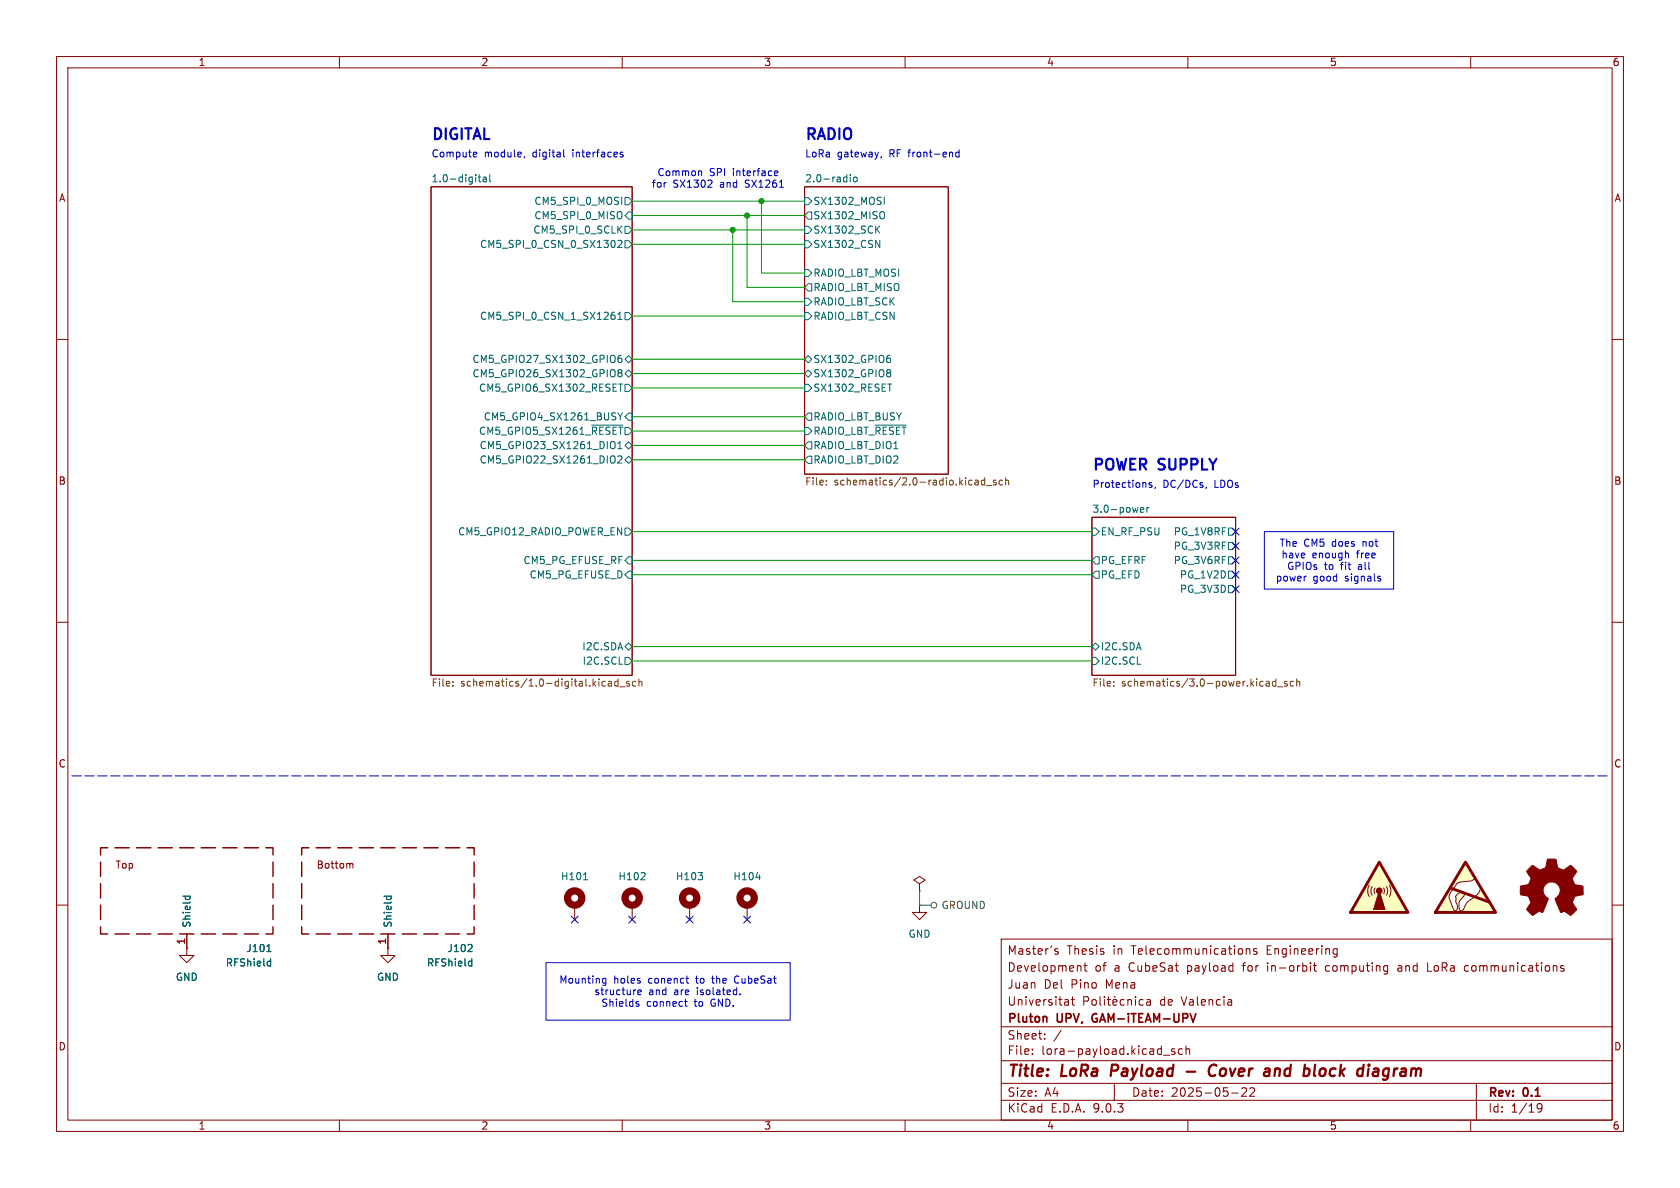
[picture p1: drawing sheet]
(kicad_sch
 (version 20250114)
 (generator "eeschema")
 (generator_version "9.0")
 (paper "A4")
 (title_block
  (title "LoRa Payload - Cover and block diagram")
  (date "2025-05-22")
  (rev "0.1")
  (company "Pluton UPV, GAM-iTEAM-UPV")
  (comment 1 "Universitat Politècnica de Valencia")
  (comment 2 "Juan Del Pino Mena")
  (comment 3 "Development of a CubeSat payload for in-orbit computing and LoRa communications")
  (comment 4 "Master’s Thesis in Telecommunications Engineering"))
 (lib_symbols
  (symbol "Device:RFShield_OnePiece"
   (pin_names
    (offset 1.016)) (exclude_from_sim no) (in_bom yes) (on_board yes)
   (property "Reference" "J" (at 0 5.08 0) (effects (font (size 1.27 1.27))))
   (property "Value" "RFShield_OnePiece" (at 0 2.54 0) (effects (font (size 1.27 1.27))))
   (property "Footprint" "" (at 0 -2.54 0) (effects (font (size 1.27 1.27)) (hide yes)))
   (property "Datasheet" "~" (at 0 -2.54 0) (effects (font (size 1.27 1.27)) (hide yes)))
   (property "Description" "One-piece EMI RF shielding cabinet" (at 0 0 0) (effects (font (size 1.27 1.27)) (hide yes)))
   (symbol "RFShield_OnePiece_0_1"
    (polyline (pts (xy -15.24 6.35) (xy -15.24 7.62) (xy -13.97 7.62)) (stroke (width 0.254) (type default)) (fill (type none)))
    (polyline (pts (xy -15.24 2.54) (xy -15.24 5.08)) (stroke (width 0.254) (type default)) (fill (type none)))
    (polyline (pts (xy -15.24 -1.27) (xy -15.24 1.27)) (stroke (width 0.254) (type default)) (fill (type none)))
    (polyline (pts (xy -15.24 -5.08) (xy -15.24 -2.54)) (stroke (width 0.254) (type default)) (fill (type none)))
    (polyline (pts (xy -13.97 -7.62) (xy -15.24 -7.62) (xy -15.24 -6.35)) (stroke (width 0.254) (type default)) (fill (type none)))
    (polyline (pts (xy -12.7 7.62) (xy -10.16 7.62)) (stroke (width 0.254) (type default)) (fill (type none)))
    (polyline (pts (xy -10.16 -7.62) (xy -12.7 -7.62)) (stroke (width 0.254) (type default)) (fill (type none)))
    (polyline (pts (xy -6.35 7.62) (xy -8.89 7.62)) (stroke (width 0.254) (type default)) (fill (type none)))
    (polyline (pts (xy -6.35 -7.62) (xy -8.89 -7.62)) (stroke (width 0.254) (type default)) (fill (type none)))
    (polyline (pts (xy -2.54 7.62) (xy -5.08 7.62)) (stroke (width 0.254) (type default)) (fill (type none)))
    (polyline (pts (xy -2.54 -7.62) (xy -5.08 -7.62)) (stroke (width 0.254) (type default)) (fill (type none)))
    (polyline (pts (xy -1.27 -7.62) (xy 1.27 -7.62)) (stroke (width 0.254) (type default)) (fill (type none)))
    (polyline (pts (xy 1.27 7.62) (xy -1.27 7.62)) (stroke (width 0.254) (type default)) (fill (type none)))
    (polyline (pts (xy 2.54 -7.62) (xy 5.08 -7.62)) (stroke (width 0.254) (type default)) (fill (type none)))
    (polyline (pts (xy 5.08 7.62) (xy 2.54 7.62)) (stroke (width 0.254) (type default)) (fill (type none)))
    (polyline (pts (xy 6.35 -7.62) (xy 8.89 -7.62)) (stroke (width 0.254) (type default)) (fill (type none)))
    (polyline (pts (xy 8.89 7.62) (xy 6.35 7.62)) (stroke (width 0.254) (type default)) (fill (type none)))
    (polyline (pts (xy 10.16 -7.62) (xy 12.7 -7.62)) (stroke (width 0.254) (type default)) (fill (type none)))
    (polyline (pts (xy 12.7 7.62) (xy 10.16 7.62)) (stroke (width 0.254) (type default)) (fill (type none)))
    (polyline (pts (xy 13.97 -7.62) (xy 15.24 -7.62) (xy 15.24 -6.35)) (stroke (width 0.254) (type default)) (fill (type none)))
    (polyline (pts (xy 15.24 6.35) (xy 15.24 7.62) (xy 13.97 7.62)) (stroke (width 0.254) (type default)) (fill (type none)))
    (polyline (pts (xy 15.24 2.54) (xy 15.24 5.08)) (stroke (width 0.254) (type default)) (fill (type none)))
    (polyline (pts (xy 15.24 -1.27) (xy 15.24 1.27)) (stroke (width 0.254) (type default)) (fill (type none)))
    (polyline (pts (xy 15.24 -5.08) (xy 15.24 -2.54)) (stroke (width 0.254) (type default)) (fill (type none))))
   (symbol "RFShield_OnePiece_1_1"
    (pin passive line (at 0 -10.16 90) (length 2.54) (name "Shield" (effects (font (size 1.27 1.27)))) (number "1" (effects (font (size 1.27 1.27))))))
   (embedded_fonts no))
  (symbol "Graphic:Logo_Open_Hardware_Small" (exclude_from_sim no) (in_bom no) (on_board no)
   (property "Reference" "#SYM" (at 0 6.985 0) (effects (font (size 1.27 1.27)) (hide yes)))
   (property "Value" "Logo_Open_Hardware_Small" (at 0 -5.715 0) (effects (font (size 1.27 1.27)) (hide yes)))
   (property "Footprint" "" (at 0 0 0) (effects (font (size 1.27 1.27)) (hide yes)))
   (property "Datasheet" "~" (at 0 0 0) (effects (font (size 1.27 1.27)) (hide yes)))
   (property "Description" "Open Hardware logo, small" (at 0 0 0) (effects (font (size 1.27 1.27)) (hide yes)))
   (property "Sim.Enable" "0" (at 0 0 0) (effects (font (size 1.27 1.27)) (hide yes)))
   (symbol "Logo_Open_Hardware_Small_0_1"
    (polyline (pts (xy 3.3528 -4.3434) (xy 3.302 -4.318) (xy 3.175 -4.2418) (xy 2.9972 -4.1148) (xy 2.7686 -3.9624) (xy 2.54 -3.81) (xy 2.3622 -3.7084) (xy 2.2352 -3.6068) (xy 2.1844 -3.5814) (xy 2.159 -3.6068) (xy 2.0574 -3.6576) (xy 1.905 -3.7338) (xy 1.8034 -3.7846) (xy 1.6764 -3.8354) (xy 1.6002 -3.8354) (xy 1.6002 -3.8354) (xy 1.5494 -3.7338) (xy 1.4732 -3.5306) (xy 1.3462 -3.302) (xy 1.2446 -3.0226) (xy 1.1176 -2.7178) (xy 0.9652 -2.413) (xy 0.8636 -2.1082) (xy 0.7366 -1.8288) (xy 0.6604 -1.6256) (xy 0.6096 -1.4732) (xy 0.5842 -1.397) (xy 0.5842 -1.397) (xy 0.6604 -1.3208) (xy 0.7874 -1.2446) (xy 1.0414 -1.016) (xy 1.2954 -0.6858) (xy 1.4478 -0.3302) (xy 1.524 0.0762) (xy 1.4732 0.4572) (xy 1.3208 0.8128) (xy 1.0668 1.143) (xy 0.762 1.3716) (xy 0.4064 1.524) (xy 0 1.5748) (xy -0.381 1.5494) (xy -0.7366 1.397) (xy -1.0668 1.143) (xy -1.2192 0.9906) (xy -1.397 0.6604) (xy -1.524 0.3048) (xy -1.524 0.2286) (xy -1.4986 -0.1778) (xy -1.397 -0.5334) (xy -1.1938 -0.8636) (xy -0.9144 -1.143) (xy -0.8636 -1.1684) (xy -0.7366 -1.27) (xy -0.635 -1.3462) (xy -0.5842 -1.397) (xy -1.0668 -2.5908) (xy -1.143 -2.794) (xy -1.2954 -3.1242) (xy -1.397 -3.4036) (xy -1.4986 -3.6322) (xy -1.5748 -3.7846) (xy -1.6002 -3.8354) (xy -1.6002 -3.8354) (xy -1.651 -3.8354) (xy -1.7272 -3.81) (xy -1.905 -3.7338) (xy -2.0066 -3.683) (xy -2.1336 -3.6068) (xy -2.2098 -3.5814) (xy -2.2606 -3.6068) (xy -2.3622 -3.683) (xy -2.54 -3.81) (xy -2.7686 -3.9624) (xy -2.9718 -4.0894) (xy -3.1496 -4.2164) (xy -3.302 -4.318) (xy -3.3528 -4.3434) (xy -3.3782 -4.3434) (xy -3.429 -4.318) (xy -3.5306 -4.2164) (xy -3.7084 -4.064) (xy -3.937 -3.8354) (xy -3.9624 -3.81) (xy -4.1656 -3.6068) (xy -4.318 -3.4544) (xy -4.4196 -3.3274) (xy -4.445 -3.2766) (xy -4.445 -3.2766) (xy -4.4196 -3.2258) (xy -4.318 -3.0734) (xy -4.2164 -2.8956) (xy -4.064 -2.667) (xy -3.6576 -2.0828) (xy -3.8862 -1.5494) (xy -3.937 -1.3716) (xy -4.0386 -1.1684) (xy -4.0894 -1.0414) (xy -4.1148 -0.9652) (xy -4.191 -0.9398) (xy -4.318 -0.9144) (xy -4.5466 -0.8636) (xy -4.8006 -0.8128) (xy -5.0546 -0.7874) (xy -5.2578 -0.7366) (xy -5.4356 -0.7112) (xy -5.5118 -0.6858) (xy -5.5118 -0.6858) (xy -5.5372 -0.635) (xy -5.5372 -0.5588) (xy -5.5372 -0.4318) (xy -5.5626 -0.2286) (xy -5.5626 0.0762) (xy -5.5626 0.127) (xy -5.5372 0.4064) (xy -5.5372 0.635) (xy -5.5372 0.762) (xy -5.5372 0.8382) (xy -5.5372 0.8382) (xy -5.461 0.8382) (xy -5.3086 0.889) (xy -5.08 0.9144) (xy -4.826 0.9652) (xy -4.8006 0.9906) (xy -4.5466 1.0414) (xy -4.318 1.0668) (xy -4.1656 1.1176) (xy -4.0894 1.143) (xy -4.0894 1.143) (xy -4.0386 1.2446) (xy -3.9624 1.4224) (xy -3.8608 1.6256) (xy -3.7846 1.8288) (xy -3.7084 2.0066) (xy -3.6576 2.159) (xy -3.6322 2.2098) (xy -3.6322 2.2098) (xy -3.683 2.286) (xy -3.7592 2.413) (xy -3.8862 2.5908) (xy -4.064 2.8194) (xy -4.064 2.8448) (xy -4.2164 3.0734) (xy -4.3434 3.2512) (xy -4.4196 3.3782) (xy -4.445 3.4544) (xy -4.445 3.4544) (xy -4.3942 3.5052) (xy -4.2926 3.6322) (xy -4.1148 3.81) (xy -3.937 4.0132) (xy -3.8608 4.064) (xy -3.6576 4.2926) (xy -3.5052 4.4196) (xy -3.4036 4.4958) (xy -3.3528 4.5212) (xy -3.3528 4.5212) (xy -3.302 4.4704) (xy -3.1496 4.3688) (xy -2.9718 4.2418) (xy -2.7432 4.0894) (xy -2.7178 4.0894) (xy -2.4892 3.937) (xy -2.3114 3.81) (xy -2.1844 3.7084) (xy -2.1336 3.683) (xy -2.1082 3.683) (xy -2.032 3.7084) (xy -1.8542 3.7592) (xy -1.6764 3.8354) (xy -1.4732 3.937) (xy -1.27 4.0132) (xy -1.143 4.064) (xy -1.0668 4.1148) (xy -1.0668 4.1148) (xy -1.0414 4.191) (xy -1.016 4.3434) (xy -0.9652 4.572) (xy -0.9144 4.8514) (xy -0.889 4.9022) (xy -0.8382 5.1562) (xy -0.8128 5.3848) (xy -0.7874 5.5372) (xy -0.762 5.588) (xy -0.7112 5.6134) (xy -0.5842 5.6134) (xy -0.4064 5.6134) (xy -0.1524 5.6134) (xy 0.0762 5.6134) (xy 0.3302 5.6134) (xy 0.5334 5.6134) (xy 0.6858 5.588) (xy 0.7366 5.588) (xy 0.7366 5.588) (xy 0.762 5.5118) (xy 0.8128 5.334) (xy 0.8382 5.1054) (xy 0.9144 4.826) (xy 0.9144 4.7752) (xy 0.9652 4.5212) (xy 1.016 4.2926) (xy 1.0414 4.1402) (xy 1.0668 4.0894) (xy 1.0668 4.0894) (xy 1.1938 4.0386) (xy 1.3716 3.9624) (xy 1.5748 3.8608) (xy 2.0828 3.6576) (xy 2.7178 4.0894) (xy 2.7686 4.1402) (xy 2.9972 4.2926) (xy 3.175 4.4196) (xy 3.302 4.4958) (xy 3.3782 4.5212) (xy 3.3782 4.5212) (xy 3.429 4.4704) (xy 3.556 4.3434) (xy 3.7338 4.191) (xy 3.9116 3.9878) (xy 4.064 3.8354) (xy 4.2418 3.6576) (xy 4.3434 3.556) (xy 4.4196 3.4798) (xy 4.4196 3.429) (xy 4.4196 3.4036) (xy 4.3942 3.3274) (xy 4.2926 3.2004) (xy 4.1656 2.9972) (xy 4.0132 2.794) (xy 3.8862 2.5908) (xy 3.7592 2.3876) (xy 3.6576 2.2352) (xy 3.6322 2.159) (xy 3.6322 2.1336) (xy 3.683 2.0066) (xy 3.7592 1.8288) (xy 3.8608 1.6002) (xy 4.064 1.1176) (xy 4.3942 1.0414) (xy 4.5974 1.016) (xy 4.8768 0.9652) (xy 5.1308 0.9144) (xy 5.5372 0.8382) (xy 5.5626 -0.6604) (xy 5.4864 -0.6858) (xy 5.4356 -0.6858) (xy 5.2832 -0.7366) (xy 5.0546 -0.762) (xy 4.8006 -0.8128) (xy 4.5974 -0.8636) (xy 4.3688 -0.9144) (xy 4.2164 -0.9398) (xy 4.1402 -0.9398) (xy 4.1148 -0.9652) (xy 4.064 -1.0668) (xy 3.9878 -1.2446) (xy 3.9116 -1.4478) (xy 3.81 -1.651) (xy 3.7338 -1.8542) (xy 3.683 -2.0066) (xy 3.6576 -2.0828) (xy 3.683 -2.1336) (xy 3.7846 -2.2606) (xy 3.8862 -2.4638) (xy 4.0386 -2.667) (xy 4.191 -2.8956) (xy 4.318 -3.0734) (xy 4.3942 -3.2004) (xy 4.445 -3.2766) (xy 4.4196 -3.3274) (xy 4.3434 -3.429) (xy 4.1656 -3.5814) (xy 3.937 -3.8354) (xy 3.8862 -3.8608) (xy 3.683 -4.064) (xy 3.5306 -4.2164) (xy 3.4036 -4.318) (xy 3.3528 -4.3434)) (stroke (width 0) (type default)) (fill (type outline))))
   (embedded_fonts no))
  (symbol "Graphic:SYM_ESD_Large" (exclude_from_sim no) (in_bom no) (on_board no)
   (property "Reference" "#SYM" (at 0 5.08 0) (effects (font (size 1.27 1.27)) (hide yes)))
   (property "Value" "SYM_ESD_Large" (at 0 -6.35 0) (effects (font (size 1.27 1.27)) (hide yes)))
   (property "Footprint" "" (at -0.127 -0.762 0) (effects (font (size 1.27 1.27)) (hide yes)))
   (property "Datasheet" "~" (at -0.127 -0.762 0) (effects (font (size 1.27 1.27)) (hide yes)))
   (property "Description" "ESD warning/\"Do not touch\" symbol, large" (at 0 0 0) (effects (font (size 1.27 1.27)) (hide yes)))
   (property "Sim.Enable" "0" (at 0 0 0) (effects (font (size 1.27 1.27)) (hide yes)))
   (symbol "SYM_ESD_Large_0_0"
    (polyline (pts (xy -2.667 -0.762) (xy 4.318 -3.302)) (stroke (width 0.508) (type default)) (fill (type none)))
    (polyline (pts (xy 0.4826 -5.1308) (xy 5.3848 -5.1308) (xy 5.3848 -5.1054) (xy 5.334 -5.0546) (xy 5.2832 -4.953) (xy 5.207 -4.826) (xy 5.0038 -4.4704) (xy 4.8768 -4.2672) (xy 4.7498 -4.0386) (xy 4.1402 -3.0226) (xy 3.9878 -2.7432) (xy 3.5306 -1.9812) (xy 3.4036 -1.7526) (xy 3.2766 -1.5494) (xy 3.1496 -1.3716) (xy 3.0734 -1.1938) (xy 2.9972 -1.0668) (xy 2.921 -0.9652) (xy 2.8956 -0.889) (xy 2.8448 -0.8382) (xy 2.8194 -0.8636) (xy 2.7686 -0.889) (xy 2.5908 -1.0668) (xy 2.4892 -1.2192) (xy 2.4638 -1.3462) (xy 2.413 -1.4224) (xy 2.3622 -1.5748) (xy 2.286 -1.7018) (xy 1.9812 -2.0066) (xy 1.8542 -2.1082) (xy 1.7018 -2.2352) (xy 1.5494 -2.3368) (xy 1.397 -2.4638) (xy 1.2192 -2.5908) (xy 1.0668 -2.7178) (xy 0.9144 -2.8194) (xy 0.8128 -2.8956) (xy 0.7112 -2.9464) (xy 0.6096 -3.0226) (xy 0.3556 -3.2258) (xy 0.254 -3.3528) (xy 0.1524 -3.5052) (xy 0.0508 -3.683) (xy -0.0762 -3.8862) (xy -0.2286 -4.2672) (xy -0.381 -4.572) (xy -0.5334 -4.7244) (xy -0.6096 -4.7752) (xy -0.635 -4.8006) (xy -0.8382 -4.8006) (xy -0.9144 -4.7752) (xy -1.016 -4.6736) (xy -1.0668 -4.5212) (xy -1.1176 -4.3434) (xy -1.143 -4.1148) (xy -1.143 -3.4544) (xy -1.0922 -3.2512) (xy -1.0414 -3.0734) (xy -0.9398 -2.921) (xy -0.8382 -2.794) (xy -0.381 -2.3368) (xy -0.3048 -2.2352) (xy -0.2032 -1.9812) (xy -0.1778 -1.9304) (xy -0.1524 -1.8288) (xy -0.127 -1.7526) (xy -0.127 -1.7272) (xy -0.2032 -1.651) (xy -0.254 -1.5748) (xy -0.3556 -1.524) (xy -0.4318 -1.4478) (xy -0.508 -1.397) (xy -0.5588 -1.3462) (xy -0.6096 -1.3462) (xy -0.6604 -1.3716) (xy -0.7366 -1.4224) (xy -0.8382 -1.4732) (xy -0.9652 -1.5494) (xy -1.0668 -1.6002) (xy -1.1684 -1.6764) (xy -1.3208 -1.778) (xy -1.6002 -2.0574) (xy -1.778 -2.2606) (xy -1.7272 -2.3876) (xy -1.7018 -2.4384) (xy -1.7018 -2.5146) (xy -1.6764 -2.5908) (xy -1.6764 -2.8702) (xy -1.7018 -2.9972) (xy -1.7272 -3.0734) (xy -1.7272 -3.0988) (xy -1.7526 -3.1496) (xy -1.7018 -3.2512) (xy -1.651 -3.3274) (xy -1.651 -3.3528) (xy -1.524 -3.6068) (xy -1.4478 -3.8608) (xy -1.4224 -4.1402) (xy -1.4224 -4.3434) (xy -1.4478 -4.4196) (xy -1.4732 -4.4704) (xy -1.4986 -4.5466) (xy -1.5748 -4.6736) (xy -1.6764 -4.7498) (xy -1.778 -4.8006) (xy -1.8796 -4.8006) (xy -1.9558 -4.7752) (xy -2.0066 -4.7244) (xy -2.0574 -4.6228) (xy -2.1336 -4.4958) (xy -2.2098 -4.318) (xy -2.3114 -4.0894) (xy -2.413 -3.8354) (xy -2.5146 -3.5306) (xy -2.5146 -3.5052) (xy -2.5654 -3.3528) (xy -2.6416 -3.2004) (xy -2.7432 -2.9464) (xy -2.7686 -2.921) (xy -2.8448 -2.6924) (xy -2.8956 -2.4638) (xy -2.8956 -2.2606) (xy -2.8448 -2.032) (xy -2.7686 -1.8034) (xy -2.7178 -1.7018) (xy -2.6162 -1.5494) (xy -2.5146 -1.3716) (xy -2.3622 -1.1938) (xy -2.2098 -0.9906) (xy -2.1082 -0.889) (xy -1.9558 -0.635) (xy -1.8796 -0.5334) (xy -1.8542 -0.508) (xy -1.7272 -0.2794) (xy -1.6002 -0.1016) (xy -1.4478 0.0508) (xy -1.3208 0.1524) (xy -1.1684 0.2032) (xy -1.1176 0.2286) (xy -0.9906 0.254) (xy -0.8128 0.3048) (xy -0.5842 0.3302) (xy -0.3302 0.3556) (xy -0.0254 0.381) (xy 0.0254 0.381) (xy 0.2794 0.4064) (xy 0.508 0.4318) (xy 0.6858 0.4318) (xy 0.8382 0.4572) (xy 0.9652 0.4826) (xy 1.0668 0.508) (xy 1.1684 0.5588) (xy 1.2446 0.5842) (xy 1.3208 0.635) (xy 1.524 0.7874) (xy 1.7272 0.9906) (xy 1.7272 1.0414) (xy 1.7018 1.0922) (xy 1.651 1.1684) (xy 1.6002 1.27) (xy 1.4986 1.4224) (xy 1.4224 1.6002) (xy 1.1684 2.0066) (xy 1.0414 2.2352) (xy 0.6604 2.8702) (xy 0.508 3.0988) (xy 0.4064 3.302) (xy 0.3048 3.4544) (xy 0.2286 3.5814) (xy 0.1524 3.683) (xy 0.1016 3.7592) (xy 0.0508 3.8608) (xy 0.0254 3.8862) (xy -0.0508 3.8862) (xy -0.0508 3.8608) (xy -0.127 3.7846) (xy -0.1524 3.7338) (xy -0.2032 3.6576) (xy -0.254 3.556) (xy -0.4064 3.302) (xy -0.508 3.1496) (xy -0.6096 2.9718) (xy -0.7366 2.7686) (xy -1.0414 2.2606) (xy -1.2192 1.9558) (xy -1.4224 1.6256) (xy -1.8796 0.8636) (xy -2.1336 0.4064) (xy -2.4384 -0.0762) (xy -2.7432 -0.6096) (xy -2.921 -0.889) (xy -3.429 -1.7526) (xy -3.6576 -2.159) (xy -3.8862 -2.54) (xy -4.1148 -2.8956) (xy -4.318 -3.2512) (xy -4.5212 -3.5814) (xy -4.6736 -3.8862) (xy -4.8514 -4.1402) (xy -4.9784 -4.3942) (xy -5.1054 -4.5974) (xy -5.2324 -4.7752) (xy -5.3594 -5.0292) (xy -5.4102 -5.1054) (xy -5.4102 -5.1308) (xy -0.7112 -5.1308) (xy -0.0254 -5.1562) (xy 0.4826 -5.1308)) (stroke (width 0.127) (type default)) (fill (type background))))
   (symbol "SYM_ESD_Large_0_1"
    (polyline (pts (xy -5.334 -5.08) (xy 5.334 -5.08) (xy 0 3.81) (xy -5.334 -5.08)) (stroke (width 0.508) (type default)) (fill (type none))))
   (embedded_fonts no))
  (symbol "Graphic:SYM_Radio_Waves_Large" (exclude_from_sim no) (in_bom no) (on_board no)
   (property "Reference" "#SYM" (at 0 5.08 0) (effects (font (size 1.27 1.27)) (hide yes)))
   (property "Value" "SYM_Radio_Waves_Large" (at 0 -6.35 0) (effects (font (size 1.27 1.27)) (hide yes)))
   (property "Footprint" "" (at 0 -5.08 0) (effects (font (size 1.27 1.27)) (hide yes)))
   (property "Datasheet" "~" (at 0.762 -5.08 0) (effects (font (size 1.27 1.27)) (hide yes)))
   (property "Description" "Radio waves warning symbol, large" (at 0 0 0) (effects (font (size 1.27 1.27)) (hide yes)))
   (property "Sim.Enable" "0" (at 0 0 0) (effects (font (size 1.27 1.27)) (hide yes)))
   (symbol "SYM_Radio_Waves_Large_0_1"
    (polyline (pts (xy -5.08 -5.08) (xy 5.08 -5.08) (xy 0 3.81) (xy -5.08 -5.08)) (stroke (width 0.508) (type default)) (fill (type background)))
    (polyline (pts (xy -1.016 -4.572) (xy 1.016 -4.572) (xy 0 -1.27) (xy -1.016 -4.572)) (stroke (width 0) (type default)) (fill (type outline)))
    (arc (start -1.27 -2.032) (mid -1.4811 -1.27) (end -1.27 -0.508) (stroke (width 0) (type default)) (fill (type none)))
    (arc (start 0.762 -0.762) (mid 0.9158 -1.27) (end 0.762 -1.778) (stroke (width 0) (type default)) (fill (type none)))
    (arc (start 1.778 -0.254) (mid 2.0478 -1.27) (end 1.778 -2.286) (stroke (width 0) (type default)) (fill (type none)))
    (arc (start -1.778 -2.286) (mid -2.0478 -1.27) (end -1.778 -0.254) (stroke (width 0) (type default)) (fill (type none)))
    (arc (start -0.762 -1.778) (mid -0.9158 -1.27) (end -0.762 -0.762) (stroke (width 0) (type default)) (fill (type none)))
    (circle (center 0 -1.27) (radius 0.508) (stroke (width 0) (type default)) (fill (type outline)))
    (arc (start 1.27 -0.508) (mid 1.4811 -1.27) (end 1.27 -2.032) (stroke (width 0) (type default)) (fill (type none))))
   (embedded_fonts no))
  (symbol "Mechanical:MountingHole_Pad"
   (pin_numbers (hide yes))
   (pin_names
    (offset 1.016) (hide yes)) (exclude_from_sim no) (in_bom no) (on_board yes)
   (property "Reference" "H" (at 0 6.35 0) (effects (font (size 1.27 1.27))))
   (property "Value" "MountingHole_Pad" (at 0 4.445 0) (effects (font (size 1.27 1.27))))
   (property "Footprint" "" (at 0 0 0) (effects (font (size 1.27 1.27)) (hide yes)))
   (property "Datasheet" "~" (at 0 0 0) (effects (font (size 1.27 1.27)) (hide yes)))
   (property "Description" "Mounting Hole with connection" (at 0 0 0) (effects (font (size 1.27 1.27)) (hide yes)))
   (symbol "MountingHole_Pad_0_1"
    (circle (center 0 1.27) (radius 1.27) (stroke (width 1.27) (type default)) (fill (type none))))
   (symbol "MountingHole_Pad_1_1"
    (pin input line (at 0 -2.54 90) (length 2.54) (name "1" (effects (font (size 1.27 1.27)))) (number "1" (effects (font (size 1.27 1.27))))))
   (embedded_fonts no))
  (symbol "power:GND"
   (power)
   (pin_numbers (hide yes))
   (pin_names
    (offset 0) (hide yes)) (exclude_from_sim no) (in_bom yes) (on_board yes)
   (property "Reference" "#PWR" (at 0 -6.35 0) (effects (font (size 1.27 1.27)) (hide yes)))
   (property "Value" "GND" (at 0 -3.81 0) (effects (font (size 1.27 1.27))))
   (property "Footprint" "" (at 0 0 0) (effects (font (size 1.27 1.27)) (hide yes)))
   (property "Datasheet" "" (at 0 0 0) (effects (font (size 1.27 1.27)) (hide yes)))
   (property "Description" "Power symbol creates a global label with name \"GND\" , ground" (at 0 0 0) (effects (font (size 1.27 1.27)) (hide yes)))
   (symbol "GND_0_1"
    (polyline (pts (xy 0 0) (xy 0 -1.27) (xy 1.27 -1.27) (xy 0 -2.54) (xy -1.27 -1.27) (xy 0 -1.27)) (stroke (width 0) (type default)) (fill (type none))))
   (symbol "GND_1_1"
    (pin power_in line (at 0 0 270) (length 0) (name "~" (effects (font (size 1.27 1.27)))) (number "1" (effects (font (size 1.27 1.27))))))
   (embedded_fonts no))
  (symbol "power:PWR_FLAG"
   (power)
   (pin_numbers (hide yes))
   (pin_names
    (offset 0) (hide yes)) (exclude_from_sim no) (in_bom yes) (on_board yes)
   (property "Reference" "#FLG" (at 0 1.905 0) (effects (font (size 1.27 1.27)) (hide yes)))
   (property "Value" "PWR_FLAG" (at 0 3.81 0) (effects (font (size 1.27 1.27))))
   (property "Footprint" "" (at 0 0 0) (effects (font (size 1.27 1.27)) (hide yes)))
   (property "Datasheet" "~" (at 0 0 0) (effects (font (size 1.27 1.27)) (hide yes)))
   (property "Description" "Special symbol for telling ERC where power comes from" (at 0 0 0) (effects (font (size 1.27 1.27)) (hide yes)))
   (symbol "PWR_FLAG_0_0"
    (pin power_out line (at 0 0 90) (length 0) (name "~" (effects (font (size 1.27 1.27)))) (number "1" (effects (font (size 1.27 1.27))))))
   (symbol "PWR_FLAG_0_1"
    (polyline (pts (xy 0 0) (xy 0 1.27) (xy -1.016 1.905) (xy 0 2.54) (xy 1.016 1.905) (xy 0 1.27)) (stroke (width 0) (type default)) (fill (type none))))
   (embedded_fonts no)))
 (text "Protections, DC/DCs, LDOs"
  (exclude_from_sim no)
  (at 193.04 85.09 0)
  (effects (font (size 1.27 1.27) (thickness 0.1588)) (justify left top)))
 (text "POWER SUPPLY"
  (exclude_from_sim no)
  (at 193.04 81.28 0)
  (effects (font (size 1.905 1.905) (thickness 0.381)
    (bold yes)) (justify left top)))
 (text "Common SPI interface\nfor SX1302 and SX1261"
  (exclude_from_sim no)
  (at 127 31.75 0)
  (effects (font (size 1.27 1.27))))
 (text "Compute module, digital interfaces"
  (exclude_from_sim no)
  (at 76.2 26.67 0)
  (effects (font (size 1.27 1.27) (thickness 0.1588)) (justify left top)))
 (text "LoRa gateway, RF front-end"
  (exclude_from_sim no)
  (at 142.24 26.67 0)
  (effects (font (size 1.27 1.27) (thickness 0.1588)) (justify left top)))
 (text "RADIO"
  (exclude_from_sim no)
  (at 142.24 22.86 0)
  (effects (font (size 1.905 1.905) (thickness 0.381)
    (bold yes)) (justify left top)))
 (text "Top"
  (exclude_from_sim no)
  (at 20.32 152.4 0)
  (effects (font (size 1.27 1.27) (thickness 0.1588) (color 132 0 0 1)) (justify left top)))
 (text "DIGITAL"
  (exclude_from_sim no)
  (at 76.2 22.86 0)
  (effects (font (size 1.905 1.905) (thickness 0.381)
    (bold yes)) (justify left top)))
 (text "Bottom"
  (exclude_from_sim no)
  (at 55.88 152.4 0)
  (effects (font (size 1.27 1.27) (thickness 0.1588) (color 132 0 0 1)) (justify left top)))
 (text_box "The CM5 does not have enough free GPIOs to fit all power good signals"
  (exclude_from_sim no)
  (at 223.52 93.98 0)
  (size 22.86 10.16)
  (margins 0.9525 0.9525 0.9525 0.9525)
  (stroke (width 0) (type solid))
  (fill (type none))
  (effects (font (size 1.27 1.27))))
 (text_box "Mounting holes conenct to the CubeSat structure and are isolated.\nShields connect to GND."
  (exclude_from_sim no)
  (at 96.52 170.18 0)
  (size 43.18 10.16)
  (margins 0.9525 0.9525 0.9525 0.9525)
  (stroke (width 0) (type solid))
  (fill (type none))
  (effects (font (size 1.27 1.27))))
 (junction
  (at 132.08 38.1)
  (diameter 0)
  (color 0 0 0 0))
 (junction
  (at 129.54 40.64)
  (diameter 0)
  (color 0 0 0 0))
 (junction
  (at 134.62 35.56)
  (diameter 0)
  (color 0 0 0 0))
 (no_connect
  (at 218.44 93.98))
 (no_connect
  (at 101.6 162.56))
 (no_connect
  (at 218.44 101.6))
 (no_connect
  (at 132.08 162.56))
 (no_connect
  (at 218.44 104.14))
 (no_connect
  (at 218.44 96.52))
 (no_connect
  (at 111.76 162.56))
 (no_connect
  (at 218.44 99.06))
 (no_connect
  (at 121.92 162.56))
 (wire
  (pts (xy 111.76 68.58) (xy 142.24 68.58))
  (stroke (width 0) (type default)))
 (wire
  (pts (xy 132.08 38.1) (xy 142.24 38.1))
  (stroke (width 0) (type default)))
 (wire
  (pts (xy 111.76 55.88) (xy 142.24 55.88))
  (stroke (width 0) (type default)))
 (wire
  (pts (xy 142.24 53.34) (xy 129.54 53.34))
  (stroke (width 0) (type default)))
 (wire
  (pts (xy 111.76 116.84) (xy 193.04 116.84))
  (stroke (width 0) (type default)))
 (wire
  (pts (xy 111.76 99.06) (xy 193.04 99.06))
  (stroke (width 0) (type default)))
 (wire
  (pts (xy 129.54 40.64) (xy 142.24 40.64))
  (stroke (width 0) (type default)))
 (wire
  (pts (xy 111.76 66.04) (xy 142.24 66.04))
  (stroke (width 0) (type default)))
 (wire
  (pts (xy 162.56 157.48) (xy 162.56 160.02))
  (stroke (width 0) (type default)))
 (wire
  (pts (xy 134.62 48.26) (xy 134.62 35.56))
  (stroke (width 0) (type default)))
 (wire
  (pts (xy 111.76 78.74) (xy 142.24 78.74))
  (stroke (width 0) (type default)))
 (wire
  (pts (xy 111.76 93.98) (xy 193.04 93.98))
  (stroke (width 0) (type default)))
 (wire
  (pts (xy 142.24 50.8) (xy 132.08 50.8))
  (stroke (width 0) (type default)))
 (polyline
  (pts (xy 12.7 137.16) (xy 284.48 137.16))
  (stroke (width 0) (type dash)))
 (wire
  (pts (xy 111.76 40.64) (xy 129.54 40.64))
  (stroke (width 0) (type default)))
 (wire
  (pts (xy 111.76 101.6) (xy 193.04 101.6))
  (stroke (width 0) (type default)))
 (wire
  (pts (xy 111.76 35.56) (xy 134.62 35.56))
  (stroke (width 0) (type default)))
 (wire
  (pts (xy 111.76 76.2) (xy 142.24 76.2))
  (stroke (width 0) (type default)))
 (wire
  (pts (xy 129.54 53.34) (xy 129.54 40.64))
  (stroke (width 0) (type default)))
 (wire
  (pts (xy 111.76 81.28) (xy 142.24 81.28))
  (stroke (width 0) (type default)))
 (wire
  (pts (xy 134.62 35.56) (xy 142.24 35.56))
  (stroke (width 0) (type default)))
 (wire
  (pts (xy 111.76 73.66) (xy 142.24 73.66))
  (stroke (width 0) (type default)))
 (wire
  (pts (xy 132.08 50.8) (xy 132.08 38.1))
  (stroke (width 0) (type default)))
 (wire
  (pts (xy 111.76 63.5) (xy 142.24 63.5))
  (stroke (width 0) (type default)))
 (wire
  (pts (xy 111.76 38.1) (xy 132.08 38.1))
  (stroke (width 0) (type default)))
 (wire
  (pts (xy 111.76 43.18) (xy 142.24 43.18))
  (stroke (width 0) (type default)))
 (wire
  (pts (xy 142.24 48.26) (xy 134.62 48.26))
  (stroke (width 0) (type default)))
 (wire
  (pts (xy 111.76 114.3) (xy 193.04 114.3))
  (stroke (width 0) (type default)))
 (netclass_flag ""
  (length 2.54)
  (shape round)
  (at 162.56 160.02 270)
  (effects (font (size 1.27 1.27)) (justify right bottom))
  (property "Netclass" "GROUND" (at 166.37 160.02 0) (effects (font (size 1.27 1.27)) (justify left)))
  (property "Component Class" "" (at 375.92 332.74 0) (effects (font (size 1.27 1.27)
    (italic yes)))))
 (symbol
  (lib_id "Device:RFShield_OnePiece")
  (at 68.58 157.48 0)
  (unit 1)
  (exclude_from_sim yes)
  (in_bom no)
  (on_board yes)
  (dnp no)
  (property "Reference" "J102" (at 83.82 167.64 0) (effects (font (size 1.27 1.27)) (justify right)))
  (property "Value" "RFShield" (at 83.82 170.18 0) (effects (font (size 1.27 1.27)) (justify right)))
  (property "Footprint" "shield:bottom_shield_payload" (at 68.58 160.02 0) (effects (font (size 1.27 1.27)) (hide yes)))
  (property "Datasheet" "~" (at 68.58 160.02 0) (effects (font (size 1.27 1.27)) (hide yes)))
  (property "Description" "One-piece EMI RF shielding cabinet" (at 68.58 157.48 0) (effects (font (size 1.27 1.27)) (hide yes)))
  (property "PartNumber" "" (at 68.58 157.48 0) (effects (font (size 1.27 1.27))))
  (pin "1"))
 (symbol
  (lib_id "Mechanical:MountingHole_Pad")
  (at 101.6 160.02 0)
  (unit 1)
  (exclude_from_sim yes)
  (in_bom no)
  (on_board yes)
  (dnp no)
  (property "Reference" "H101" (at 99.06 154.94 0) (effects (font (size 1.27 1.27)) (justify left)))
  (property "Value" "MountingHole_Pad" (at 104.14 160.0199 0) (effects (font (size 1.27 1.27)) (justify left) (hide yes)))
  (property "Footprint" "MountingHole:MountingHole_3.2mm_M3_Pad" (at 101.6 160.02 0) (effects (font (size 1.27 1.27)) (hide yes)))
  (property "Datasheet" "~" (at 101.6 160.02 0) (effects (font (size 1.27 1.27)) (hide yes)))
  (property "Description" "Mounting Hole with connection" (at 101.6 160.02 0) (effects (font (size 1.27 1.27)) (hide yes)))
  (property "PartNumber" "" (at 101.6 160.02 0) (effects (font (size 1.27 1.27))))
  (pin "1"))
 (symbol
  (lib_id "power:GND")
  (at 33.02 167.64 0)
  (unit 1)
  (exclude_from_sim no)
  (in_bom yes)
  (on_board yes)
  (dnp no)
  (fields_autoplaced yes)
  (property "Reference" "#PWR0102" (at 33.02 173.99 0) (effects (font (size 1.27 1.27)) (hide yes)))
  (property "Value" "GND" (at 33.02 172.72 0) (effects (font (size 1.27 1.27))))
  (property "Footprint" "" (at 33.02 167.64 0) (effects (font (size 1.27 1.27)) (hide yes)))
  (property "Datasheet" "" (at 33.02 167.64 0) (effects (font (size 1.27 1.27)) (hide yes)))
  (property "Description" "Power symbol creates a global label with name \"GND\" , ground" (at 33.02 167.64 0) (effects (font (size 1.27 1.27)) (hide yes)))
  (pin "1"))
 (symbol
  (lib_id "power:GND")
  (at 162.56 160.02 0)
  (unit 1)
  (exclude_from_sim no)
  (in_bom yes)
  (on_board yes)
  (dnp no)
  (fields_autoplaced yes)
  (property "Reference" "#PWR0101" (at 162.56 166.37 0) (effects (font (size 1.27 1.27)) (hide yes)))
  (property "Value" "GND" (at 162.56 165.1 0) (effects (font (size 1.27 1.27))))
  (property "Footprint" "" (at 162.56 160.02 0) (effects (font (size 1.27 1.27)) (hide yes)))
  (property "Datasheet" "" (at 162.56 160.02 0) (effects (font (size 1.27 1.27)) (hide yes)))
  (property "Description" "Power symbol creates a global label with name \"GND\" , ground" (at 162.56 160.02 0) (effects (font (size 1.27 1.27)) (hide yes)))
  (pin "1"))
 (symbol
  (lib_id "Mechanical:MountingHole_Pad")
  (at 132.08 160.02 0)
  (unit 1)
  (exclude_from_sim yes)
  (in_bom no)
  (on_board yes)
  (dnp no)
  (property "Reference" "H104" (at 129.54 154.94 0) (effects (font (size 1.27 1.27)) (justify left)))
  (property "Value" "MountingHole_Pad" (at 134.62 160.0199 0) (effects (font (size 1.27 1.27)) (justify left) (hide yes)))
  (property "Footprint" "MountingHole:MountingHole_3.2mm_M3_Pad" (at 132.08 160.02 0) (effects (font (size 1.27 1.27)) (hide yes)))
  (property "Datasheet" "~" (at 132.08 160.02 0) (effects (font (size 1.27 1.27)) (hide yes)))
  (property "Description" "Mounting Hole with connection" (at 132.08 160.02 0) (effects (font (size 1.27 1.27)) (hide yes)))
  (property "PartNumber" "" (at 132.08 160.02 0) (effects (font (size 1.27 1.27))))
  (pin "1"))
 (symbol
  (lib_id "power:PWR_FLAG")
  (at 162.56 157.48 0)
  (unit 1)
  (exclude_from_sim no)
  (in_bom yes)
  (on_board yes)
  (dnp no)
  (property "Reference" "#FLG0101" (at 162.56 155.575 0) (effects (font (size 1.27 1.27)) (hide yes)))
  (property "Value" "PWR_FLAG" (at 162.56 152.4 0) (effects (font (size 1.27 1.27)) (hide yes)))
  (property "Footprint" "" (at 162.56 157.48 0) (effects (font (size 1.27 1.27)) (hide yes)))
  (property "Datasheet" "~" (at 162.56 157.48 0) (effects (font (size 1.27 1.27)) (hide yes)))
  (property "Description" "Special symbol for telling ERC where power comes from" (at 162.56 157.48 0) (effects (font (size 1.27 1.27)) (hide yes)))
  (pin "1"))
 (symbol
  (lib_id "Graphic:Logo_Open_Hardware_Small")
  (at 274.32 157.48 0)
  (unit 1)
  (exclude_from_sim yes)
  (in_bom no)
  (on_board no)
  (dnp no)
  (fields_autoplaced yes)
  (property "Reference" "#SYM103" (at 274.32 150.495 0) (effects (font (size 1.27 1.27)) (hide yes)))
  (property "Value" "Logo_Open_Hardware_Small" (at 274.32 163.195 0) (effects (font (size 1.27 1.27)) (hide yes)))
  (property "Footprint" "" (at 274.32 157.48 0) (effects (font (size 1.27 1.27)) (hide yes)))
  (property "Datasheet" "~" (at 274.32 157.48 0) (effects (font (size 1.27 1.27)) (hide yes)))
  (property "Description" "Open Hardware logo, small" (at 274.32 157.48 0) (effects (font (size 1.27 1.27)) (hide yes)))
  (property "PartNumber" "" (at 274.32 157.48 0) (effects (font (size 1.27 1.27)))))
 (symbol
  (lib_id "Device:RFShield_OnePiece")
  (at 33.02 157.48 0)
  (unit 1)
  (exclude_from_sim yes)
  (in_bom no)
  (on_board yes)
  (dnp no)
  (property "Reference" "J101" (at 48.26 167.64 0) (effects (font (size 1.27 1.27)) (justify right)))
  (property "Value" "RFShield" (at 48.26 170.18 0) (effects (font (size 1.27 1.27)) (justify right)))
  (property "Footprint" "shield:top_shield_payload" (at 33.02 160.02 0) (effects (font (size 1.27 1.27)) (hide yes)))
  (property "Datasheet" "~" (at 33.02 160.02 0) (effects (font (size 1.27 1.27)) (hide yes)))
  (property "Description" "One-piece EMI RF shielding cabinet" (at 33.02 157.48 0) (effects (font (size 1.27 1.27)) (hide yes)))
  (property "PartNumber" "" (at 33.02 157.48 0) (effects (font (size 1.27 1.27))))
  (pin "1"))
 (symbol
  (lib_id "Graphic:SYM_Radio_Waves_Large")
  (at 243.84 156.21 0)
  (unit 1)
  (exclude_from_sim yes)
  (in_bom no)
  (on_board no)
  (dnp no)
  (fields_autoplaced yes)
  (property "Reference" "#SYM101" (at 243.84 151.13 0) (effects (font (size 1.27 1.27)) (hide yes)))
  (property "Value" "SYM_Radio_Waves_Large" (at 243.84 162.56 0) (effects (font (size 1.27 1.27)) (hide yes)))
  (property "Footprint" "" (at 243.84 161.29 0) (effects (font (size 1.27 1.27)) (hide yes)))
  (property "Datasheet" "~" (at 244.602 161.29 0) (effects (font (size 1.27 1.27)) (hide yes)))
  (property "Description" "Radio waves warning symbol, large" (at 243.84 156.21 0) (effects (font (size 1.27 1.27)) (hide yes)))
  (property "PartNumber" "" (at 243.84 156.21 0) (effects (font (size 1.27 1.27)))))
 (symbol
  (lib_id "Graphic:SYM_ESD_Large")
  (at 259.08 156.21 0)
  (unit 1)
  (exclude_from_sim yes)
  (in_bom no)
  (on_board no)
  (dnp no)
  (fields_autoplaced yes)
  (property "Reference" "#SYM102" (at 259.08 151.13 0) (effects (font (size 1.27 1.27)) (hide yes)))
  (property "Value" "SYM_ESD_Large" (at 259.08 162.56 0) (effects (font (size 1.27 1.27)) (hide yes)))
  (property "Footprint" "" (at 258.953 156.972 0) (effects (font (size 1.27 1.27)) (hide yes)))
  (property "Datasheet" "~" (at 258.953 156.972 0) (effects (font (size 1.27 1.27)) (hide yes)))
  (property "Description" "ESD warning/\"Do not touch\" symbol, large" (at 259.08 156.21 0) (effects (font (size 1.27 1.27)) (hide yes)))
  (property "PartNumber" "" (at 259.08 156.21 0) (effects (font (size 1.27 1.27)))))
 (symbol
  (lib_id "Mechanical:MountingHole_Pad")
  (at 111.76 160.02 0)
  (unit 1)
  (exclude_from_sim yes)
  (in_bom no)
  (on_board yes)
  (dnp no)
  (property "Reference" "H102" (at 109.22 154.94 0) (effects (font (size 1.27 1.27)) (justify left)))
  (property "Value" "MountingHole_Pad" (at 114.3 160.0199 0) (effects (font (size 1.27 1.27)) (justify left) (hide yes)))
  (property "Footprint" "MountingHole:MountingHole_3.2mm_M3_Pad" (at 111.76 160.02 0) (effects (font (size 1.27 1.27)) (hide yes)))
  (property "Datasheet" "~" (at 111.76 160.02 0) (effects (font (size 1.27 1.27)) (hide yes)))
  (property "Description" "Mounting Hole with connection" (at 111.76 160.02 0) (effects (font (size 1.27 1.27)) (hide yes)))
  (property "PartNumber" "" (at 111.76 160.02 0) (effects (font (size 1.27 1.27))))
  (pin "1"))
 (symbol
  (lib_id "Mechanical:MountingHole_Pad")
  (at 121.92 160.02 0)
  (unit 1)
  (exclude_from_sim yes)
  (in_bom no)
  (on_board yes)
  (dnp no)
  (property "Reference" "H103" (at 119.38 154.94 0) (effects (font (size 1.27 1.27)) (justify left)))
  (property "Value" "MountingHole_Pad" (at 124.46 160.0199 0) (effects (font (size 1.27 1.27)) (justify left) (hide yes)))
  (property "Footprint" "MountingHole:MountingHole_3.2mm_M3_Pad" (at 121.92 160.02 0) (effects (font (size 1.27 1.27)) (hide yes)))
  (property "Datasheet" "~" (at 121.92 160.02 0) (effects (font (size 1.27 1.27)) (hide yes)))
  (property "Description" "Mounting Hole with connection" (at 121.92 160.02 0) (effects (font (size 1.27 1.27)) (hide yes)))
  (property "PartNumber" "" (at 121.92 160.02 0) (effects (font (size 1.27 1.27))))
  (pin "1"))
 (symbol
  (lib_id "power:GND")
  (at 68.58 167.64 0)
  (unit 1)
  (exclude_from_sim no)
  (in_bom yes)
  (on_board yes)
  (dnp no)
  (fields_autoplaced yes)
  (property "Reference" "#PWR0103" (at 68.58 173.99 0) (effects (font (size 1.27 1.27)) (hide yes)))
  (property "Value" "GND" (at 68.58 172.72 0) (effects (font (size 1.27 1.27))))
  (property "Footprint" "" (at 68.58 167.64 0) (effects (font (size 1.27 1.27)) (hide yes)))
  (property "Datasheet" "" (at 68.58 167.64 0) (effects (font (size 1.27 1.27)) (hide yes)))
  (property "Description" "Power symbol creates a global label with name \"GND\" , ground" (at 68.58 167.64 0) (effects (font (size 1.27 1.27)) (hide yes)))
  (pin "1"))
 (sheet
  (at 76.2 33.02)
  (size 35.56 86.36)
  (exclude_from_sim no)
  (in_bom yes)
  (on_board yes)
  (dnp no)
  (fields_autoplaced yes)
  (stroke (width 0.1524) (type solid))
  (fill (color 0 0 0 0.0000))
  (property "Sheetname" "1.0-digital" (at 76.2 32.3084 0) (effects (font (size 1.27 1.27)) (justify left bottom)))
  (property "Sheetfile" "schematics/1.0-digital.kicad_sch" (at 76.2 119.9646 0) (effects (font (size 1.27 1.27)) (justify left top)))
  (pin "CM5_GPIO12_RADIO_POWER_EN" output (at 111.76 93.98 0) (effects (font (size 1.27 1.27)) (justify right)))
  (pin "CM5_SPI_0_SCLK" output (at 111.76 40.64 0) (effects (font (size 1.27 1.27)) (justify right)))
  (pin "CM5_GPIO27_SX1302_GPIO6" bidirectional (at 111.76 63.5 0) (effects (font (size 1.27 1.27)) (justify right)))
  (pin "CM5_GPIO22_SX1261_DIO2" bidirectional (at 111.76 81.28 0) (effects (font (size 1.27 1.27)) (justify right)))
  (pin "CM5_GPIO23_SX1261_DIO1" bidirectional (at 111.76 78.74 0) (effects (font (size 1.27 1.27)) (justify right)))
  (pin "CM5_GPIO6_SX1302_RESET" output (at 111.76 68.58 0) (effects (font (size 1.27 1.27)) (justify right)))
  (pin "CM5_SPI_0_CSN_0_SX1302" output (at 111.76 43.18 0) (effects (font (size 1.27 1.27)) (justify right)))
  (pin "CM5_SPI_0_CSN_1_SX1261" output (at 111.76 55.88 0) (effects (font (size 1.27 1.27)) (justify right)))
  (pin "CM5_SPI_0_MOSI" output (at 111.76 35.56 0) (effects (font (size 1.27 1.27)) (justify right)))
  (pin "CM5_GPIO4_SX1261_BUSY" input (at 111.76 73.66 0) (effects (font (size 1.27 1.27)) (justify right)))
  (pin "CM5_GPIO5_SX1261_~{RESET}" output (at 111.76 76.2 0) (effects (font (size 1.27 1.27)) (justify right)))
  (pin "CM5_SPI_0_MISO" input (at 111.76 38.1 0) (effects (font (size 1.27 1.27)) (justify right)))
  (pin "CM5_GPIO26_SX1302_GPIO8" bidirectional (at 111.76 66.04 0) (effects (font (size 1.27 1.27)) (justify right)))
  (pin "CM5_PG_EFUSE_D" input (at 111.76 101.6 0) (effects (font (size 1.27 1.27)) (justify right)))
  (pin "CM5_PG_EFUSE_RF" input (at 111.76 99.06 0) (effects (font (size 1.27 1.27)) (justify right)))
  (pin "I2C.SCL" output (at 111.76 116.84 0) (effects (font (size 1.27 1.27)) (justify right)))
  (pin "I2C.SDA" bidirectional (at 111.76 114.3 0) (effects (font (size 1.27 1.27)) (justify right))))
 (sheet
  (at 193.04 91.44)
  (size 25.4 27.94)
  (exclude_from_sim no)
  (in_bom yes)
  (on_board yes)
  (dnp no)
  (fields_autoplaced yes)
  (stroke (width 0.1524) (type solid))
  (fill (color 0 0 0 0.0000))
  (property "Sheetname" "3.0-power" (at 193.04 90.7284 0) (effects (font (size 1.27 1.27)) (justify left bottom)))
  (property "Sheetfile" "schematics/3.0-power.kicad_sch" (at 193.04 119.9646 0) (effects (font (size 1.27 1.27)) (justify left top)))
  (pin "EN_RF_PSU" input (at 193.04 93.98 180) (effects (font (size 1.27 1.27)) (justify left)))
  (pin "PG_EFRF" output (at 193.04 99.06 180) (effects (font (size 1.27 1.27)) (justify left)))
  (pin "PG_3V6RF" output (at 218.44 99.06 0) (effects (font (size 1.27 1.27)) (justify right)))
  (pin "PG_3V3D" output (at 218.44 104.14 0) (effects (font (size 1.27 1.27)) (justify right)))
  (pin "PG_3V3RF" output (at 218.44 96.52 0) (effects (font (size 1.27 1.27)) (justify right)))
  (pin "PG_EFD" output (at 193.04 101.6 180) (effects (font (size 1.27 1.27)) (justify left)))
  (pin "PG_1V2D" output (at 218.44 101.6 0) (effects (font (size 1.27 1.27)) (justify right)))
  (pin "PG_1V8RF" output (at 218.44 93.98 0) (effects (font (size 1.27 1.27)) (justify right)))
  (pin "I2C.SDA" bidirectional (at 193.04 114.3 180) (effects (font (size 1.27 1.27)) (justify left)))
  (pin "I2C.SCL" input (at 193.04 116.84 180) (effects (font (size 1.27 1.27)) (justify left))))
 (sheet
  (at 142.24 33.02)
  (size 25.4 50.8)
  (exclude_from_sim no)
  (in_bom yes)
  (on_board yes)
  (dnp no)
  (fields_autoplaced yes)
  (stroke (width 0.1524) (type solid))
  (fill (color 0 0 0 0.0000))
  (property "Sheetname" "2.0-radio" (at 142.24 32.3084 0) (effects (font (size 1.27 1.27)) (justify left bottom)))
  (property "Sheetfile" "schematics/2.0-radio.kicad_sch" (at 142.24 84.4046 0) (effects (font (size 1.27 1.27)) (justify left top)))
  (pin "SX1302_RESET" input (at 142.24 68.58 180) (effects (font (size 1.27 1.27)) (justify left)))
  (pin "RADIO_LBT_CSN" input (at 142.24 55.88 180) (effects (font (size 1.27 1.27)) (justify left)))
  (pin "RADIO_LBT_~{RESET}" input (at 142.24 76.2 180) (effects (font (size 1.27 1.27)) (justify left)))
  (pin "SX1302_CSN" input (at 142.24 43.18 180) (effects (font (size 1.27 1.27)) (justify left)))
  (pin "RADIO_LBT_DIO1" output (at 142.24 78.74 180) (effects (font (size 1.27 1.27)) (justify left)))
  (pin "SX1302_SCK" input (at 142.24 40.64 180) (effects (font (size 1.27 1.27)) (justify left)))
  (pin "RADIO_LBT_MISO" output (at 142.24 50.8 180) (effects (font (size 1.27 1.27)) (justify left)))
  (pin "SX1302_MISO" output (at 142.24 38.1 180) (effects (font (size 1.27 1.27)) (justify left)))
  (pin "RADIO_LBT_SCK" input (at 142.24 53.34 180) (effects (font (size 1.27 1.27)) (justify left)))
  (pin "SX1302_MOSI" input (at 142.24 35.56 180) (effects (font (size 1.27 1.27)) (justify left)))
  (pin "RADIO_LBT_MOSI" input (at 142.24 48.26 180) (effects (font (size 1.27 1.27)) (justify left)))
  (pin "RADIO_LBT_BUSY" output (at 142.24 73.66 180) (effects (font (size 1.27 1.27)) (justify left)))
  (pin "SX1302_GPIO6" bidirectional (at 142.24 63.5 180) (effects (font (size 1.27 1.27)) (justify left)))
  (pin "SX1302_GPIO8" bidirectional (at 142.24 66.04 180) (effects (font (size 1.27 1.27)) (justify left)))
  (pin "RADIO_LBT_DIO2" output (at 142.24 81.28 180) (effects (font (size 1.27 1.27)) (justify left))))
 (sheet_instances
  (path ""
   (page "1")))
 (embedded_fonts no))
